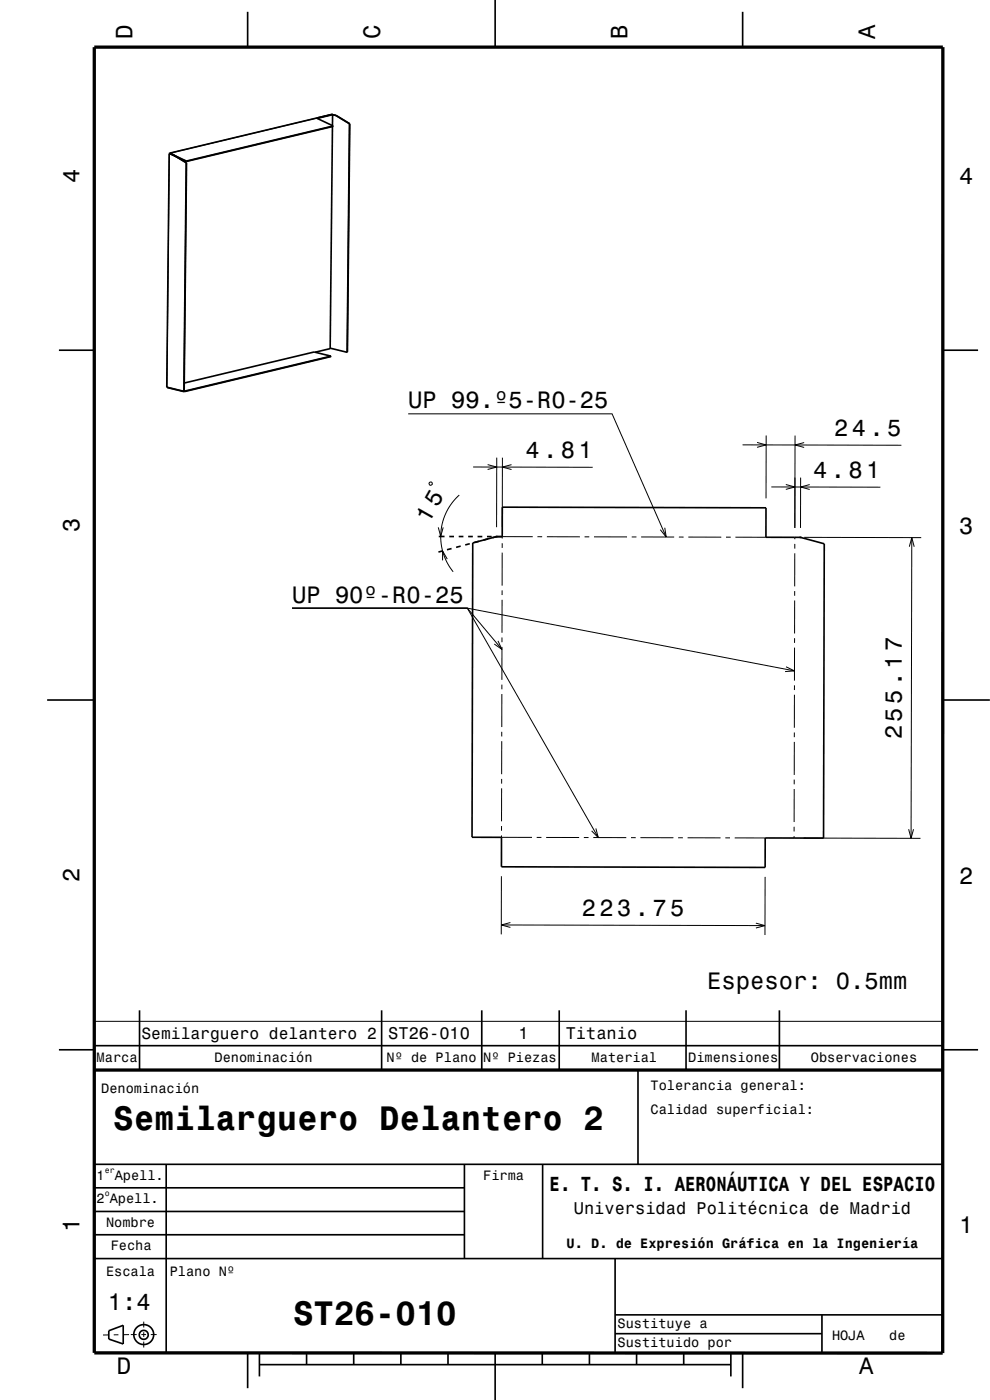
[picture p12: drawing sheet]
<svg xmlns="http://www.w3.org/2000/svg" width="210mm" height="297mm" viewBox="0 0 210 297" stroke-linecap="round" stroke-linejoin="round" font-family="sans-serif">
<g fill="none" stroke="#000" stroke-width=".21">
<path d="M35.9 32.6l-.5 49.5M67.2 25.1l-31.2 7.4M86.6 87.8h43.2l11.5 26.1M100.4 99.1h25.3M103.4 98.6l2 .5-2 .5M105.4 97.1l-.1 14.7M106.6 97.1l-.1 14.7M108.5 98.6l-1.9 .5 1.9 .5M157.5 94.4l33.7 .1M160.6 93.9l1.9 .5-1.9 .5M162.5 92.4v13.3M168.6 92.4v19.6"/>
<path d="M170.6 93.9l-2 .5 2 .5M91.1 102.3h.5l.1 .4-.1 .2-.5-.1zM93 111.9l.5 1.9 .5-1.9M94.9 118.6l-1-1.7v2M97.4 105a11.8 11.8 0 0 0-1.3 16.3M106.5 117.2v7M106.5 115.2v1M113 113.9l-6.5-.1v.4M114 113.9h1M116 113.9h7M124 113.9h1M126 113.9h7"/>
<path d="M134 113.9h1M136 113.9h7M141 112l.3 1.9-1.2-1.5M144 113.9h1M146 113.9l7 .1M154 114h1M156 114h6.5M163.6 103.3l23.1 .1M166.7 102.8l1.9 .5-1.9 .5M168.6 117.4v7M168.6 115.4v1M168.6 114v.4"/>
<path d="M169.8 101.3v10.7M170.6 114l24.8 .1M171.8 102.8l-2 .5 2 .5M192.9 116l.5-1.9 .5 1.9M193.4 114.1l-.1 63.7M62 129h37.1l7.4 8.8M62 129h37.1l69.4 13.3M62 129h37.1l27.8 48.7M105.6 136l.9 1.8-1.7-1.2M106.5 137.2v7M106.5 135.2v1M106.5 127.2v7"/>
<path d="M106.5 125.2v1M168.5 137.4v7M168.5 135.4v1M168.6 127.4l-.1 7M168.6 125.4v1M106.4 157.2v7M106.4 155.2v1M106.5 147.2l-.1 7M106.5 145.2v1M166.7 141.5l1.8 .8-2 .2M168.5 157.4v7M168.5 155.4v1"/>
<path d="M168.5 147.4v7M168.5 145.4v1M106.4 177.2v.4h6.5M106.4 175.2v1M106.4 167.2v7M106.4 165.2v1M113.8 177.7h1.1M115.8 177.7h7M123.8 177.7h1M125.8 177.7h7M126.4 175.8l.5 1.9-1.4-1.4M133.9 177.7h.9"/>
<path d="M135.8 177.7h7.1M143.8 177.7h1.1M145.8 177.7h7M153.8 177.7l1 .1M155.9 177.8h6.4M168.4 177.4v.4M168.4 175.4v1M168.5 167.4v7M168.5 165.4v1M170.4 177.8h24.9M192.7 175.9l.6 1.9 .5-1.9M106.3 196.2l56 .2"/>
<path d="M106.4 185.9l-.1 12.3M108.3 195.7l-2 .5 2 .5M160.3 195.8l2 .6-2 .5M162.3 186v12.4M20 216.7h180M23.1 283.2h-1.2M25.1 283.2h-1M27.4 283.1l-1.3 .1M27.7 283.1h1.3M30 283.1h1M30.5 280.4v1.2M30.5 282.6v1"/>
<path d="M30.5 284.6v1.3M32 283.1h1.2"/>
</g>
<g fill="none" stroke="#000" stroke-width=".35">
<path d="M52.5 2.5v7.5M105 0v10M157.5 2.5v7.5M35.9 32.6h.1M35.9 32.6l-.5 49.5M35.9 32.6l.7 .2M36 32.5l3.5 1.7M36 32.5l-.1 .1M36 32.6l3.5 1.7M36 32.6l.7 .2M36.6 32.8l2.9 1.7M36.7 32.8h-.1"/>
<path d="M36.7 32.8l2.9 1.7M39.5 34.5l-.5 48.5M39.5 34.2v.1M39.6 34.5h-.1M39.6 34.5l-.5 48.5M67.2 25.1l3.5 1.6M70.5 26.8l-.5 47.1M70.5 24.2h.1M70.5 24.3l.7 .2M70.5 24.3v2.3M70.5 24.3l-3.2 .8M70.6 24.3l.7 .2"/>
<path d="M70.6 24.2l-.1 .1M70.6 24.2l-34.6 8.3M70.7 26.7l-31.2 7.6M70.7 26.7l-31.2 7.5M71.2 24.5l2.9 1.8M71.3 24.5h-.1M71.3 24.5l2.9 1.7M74.1 26.3l-.5 48.4M74.2 26.2l-.1 .1M74.2 26.2l-.6 48.5M12.5 74.3h7.5M70 73.9l3.6 .8"/>
<path d="M70 73.9l-3.2 .8M70.2 75.6l-3.6-.9-27.5 6.6M70.2 75.6l-31.1 7.4M70.2 75.6l-31.1 7.5M200 74.3h7.5M35.4 82.1l3.6 .9M35.4 82.1l3.7 1M39.1 83h-.1M39.1 83v.1M93.1 113.8h1.2M93.8 116.9l-.8 .2M95.3 113.8h1"/>
<path d="M95.8 116.4l-1 .2M97.3 113.8h1M97.7 115.9l-1 .2M99.3 113.8h1M99.6 115.3l-.9 .3M101.3 113.8h1M101.6 114.8l-1 .3M103.3 113.8h1M103.5 114.3l-1 .3M106.5 107.6l56 .1v6.3h7.3l5 1.4-.1 62.4h-12.4v6.2l-55.9-.1v-6.3h-6.3l.2-62.4 5-1.4h1.2zM10 148.5h10M200 148.5h10"/>
<path d="M29.6 214.3v12.7M81 214.3v12.7M102.2 214.3v12.7M118.6 214.3v12.7M145.5 214.3v12.7M165.3 214.3v12.7M12.5 222.7h7.5M20 221.8h180M135.3 227v20M200 222.7h7.5M19.9 247h180M19.9 257h78.7"/>
<path d="M19.9 252h78.6M35.2 247v40M98.5 247v20M115.1 247v20M19.9 267h180M19.9 261.9h78.7M130.5 267v20M130.5 278.9h69.4M174.4 278.9v8.1M23.1 282.3l3-1.1v3.9l-3-1zM52.5 287v7.5M55 289.5h100"/>
<path d="M55 287v5M65 287v2.5M75 287v2.5M85 287v2.5M95 287v2.5M105 287v10M115 287v2.5M125 287v2.5M130.5 282.9h43.9M135 287v2.5M145 287v2.5M155 287v5"/>
<path d="M157.5 287v7.5"/>
<circle cx="30.5" cy="283.2" r=".96"/>
<circle cx="30.5" cy="283.1" r="2.11"/>
</g>
<path d="M20 10h180v277h-180zM19.9 227h180" fill="none" stroke="#000" stroke-width=".7" stroke-linecap="butt"/>
<g fill="#000">
<path d="M105.1 113.7h.4v.3h-.4z" fill-rule="evenodd"/>
<path d="M169.6 113.8h.4v.4h-.4z" fill-rule="evenodd"/>
</g>
<g font-size="7.2">
<text x="24" y="239.8">Semilarguero Delantero 2</text>
<text x="62.2" y="281">ST26-010</text>
</g>
<g font-size="5">
<text x="28.1" y="8.2" transform="rotate(-90 28.1 8.2)">D</text>
<text x="80.6" y="8.2" transform="rotate(-90 80.6 8.2)">C</text>
<text x="133.1" y="8.2" transform="rotate(-90 133.1 8.2)">B</text>
<text x="185.6" y="8.2" transform="rotate(-90 185.6 8.2)">A</text>
<text x="16.8" y="38.7" transform="rotate(-90 16.8 38.7)">4</text>
<text x="203.5" y="39">4</text>
<text x="86.6" y="86.6">UP 99.º5-R0-25</text>
<text x="177" y="92.4">24.5</text>
<text x="111.5" y="97.1">4.81</text>
<text x="172.5" y="101.3">4.81</text>
<text x="16.8" y="112.9" transform="rotate(-90 16.8 112.9)">3</text>
<text x="91" y="111.1" transform="rotate(-61 91 111.1)">15</text>
<text x="203.5" y="113.2">3</text>
<text x="62" y="127.8">UP 90º-R0-25</text>
<text x="191.3" y="156.8" transform="rotate(-90 191.3 156.8)">255.17</text>
<text x="16.8" y="187.1" transform="rotate(-90 16.8 187.1)">2</text>
<text x="203.5" y="187.4">2</text>
<text x="123.5" y="194.3">223.75</text>
<text x="150" y="209.8">Espesor: 0.5mm</text>
<text x="16.8" y="261.3" transform="rotate(-90 16.8 261.3)">1</text>
<text x="203.5" y="261.6">1</text>
<text x="22.9" y="277.8">1:4</text>
<text x="24.8" y="291.5">D</text>
<text x="182.3" y="291.5">A</text>
</g>
<text font-size="4.3" x="116.6" y="252.7">E. T. S. I. AERONÁUTICA Y DEL ESPACIO</text>
<g font-size="3.6">
<text x="82.4" y="220.5">ST26-010</text>
<text x="110" y="220.5">1</text>
<text x="120" y="220.5">Titanio</text>
<text x="121.7" y="257.5">Universidad Politécnica de Madrid</text>
</g>
<text font-size="3.5" x="30" y="220.3">Semilarguero delantero 2</text>
<g font-size="2.9">
<text x="20.5" y="225.3">Marca</text>
<text x="45.5" y="225.3">Denominación</text>
<text x="82" y="225.3">Nº de Plano</text>
<text x="102.5" y="225.3">Nº Piezas</text>
<text x="125.5" y="225.3">Material</text>
<text x="146" y="225.3">Dimensiones</text>
<text x="172" y="225.3">Observaciones</text>
<text x="21.5" y="231.8">Denominación</text>
<text x="138" y="231.3">Tolerancia general:</text>
<text x="138" y="236.3">Calidad superficial:</text>
<text x="20.5" y="250.3">1</text>
<text x="24.3" y="250.3">Apell.</text>
<text x="102.5" y="250.3">Firma</text>
<text x="20.5" y="255.3">2 Apell.</text>
<text x="22.5" y="260.3">Nombre</text>
<text x="23.5" y="265.3">Fecha</text>
<text x="120.2" y="264.8">U. D. de Expresión Gráfica en la Ingeniería</text>
<text x="22.5" y="270.8">Escala</text>
<text x="36" y="270.8">Plano Nº</text>
<text x="131" y="281.8">Sustituye a</text>
<text x="131" y="285.8">Sustituido por</text>
<text x="176.5" y="284.3">HOJA</text>
<text x="188.6" y="284.3">de</text>
</g>
<g font-size="1.7">
<text x="22.2" y="248.8">er</text>
<text x="22.2" y="253.8">o</text>
</g>
</svg>
